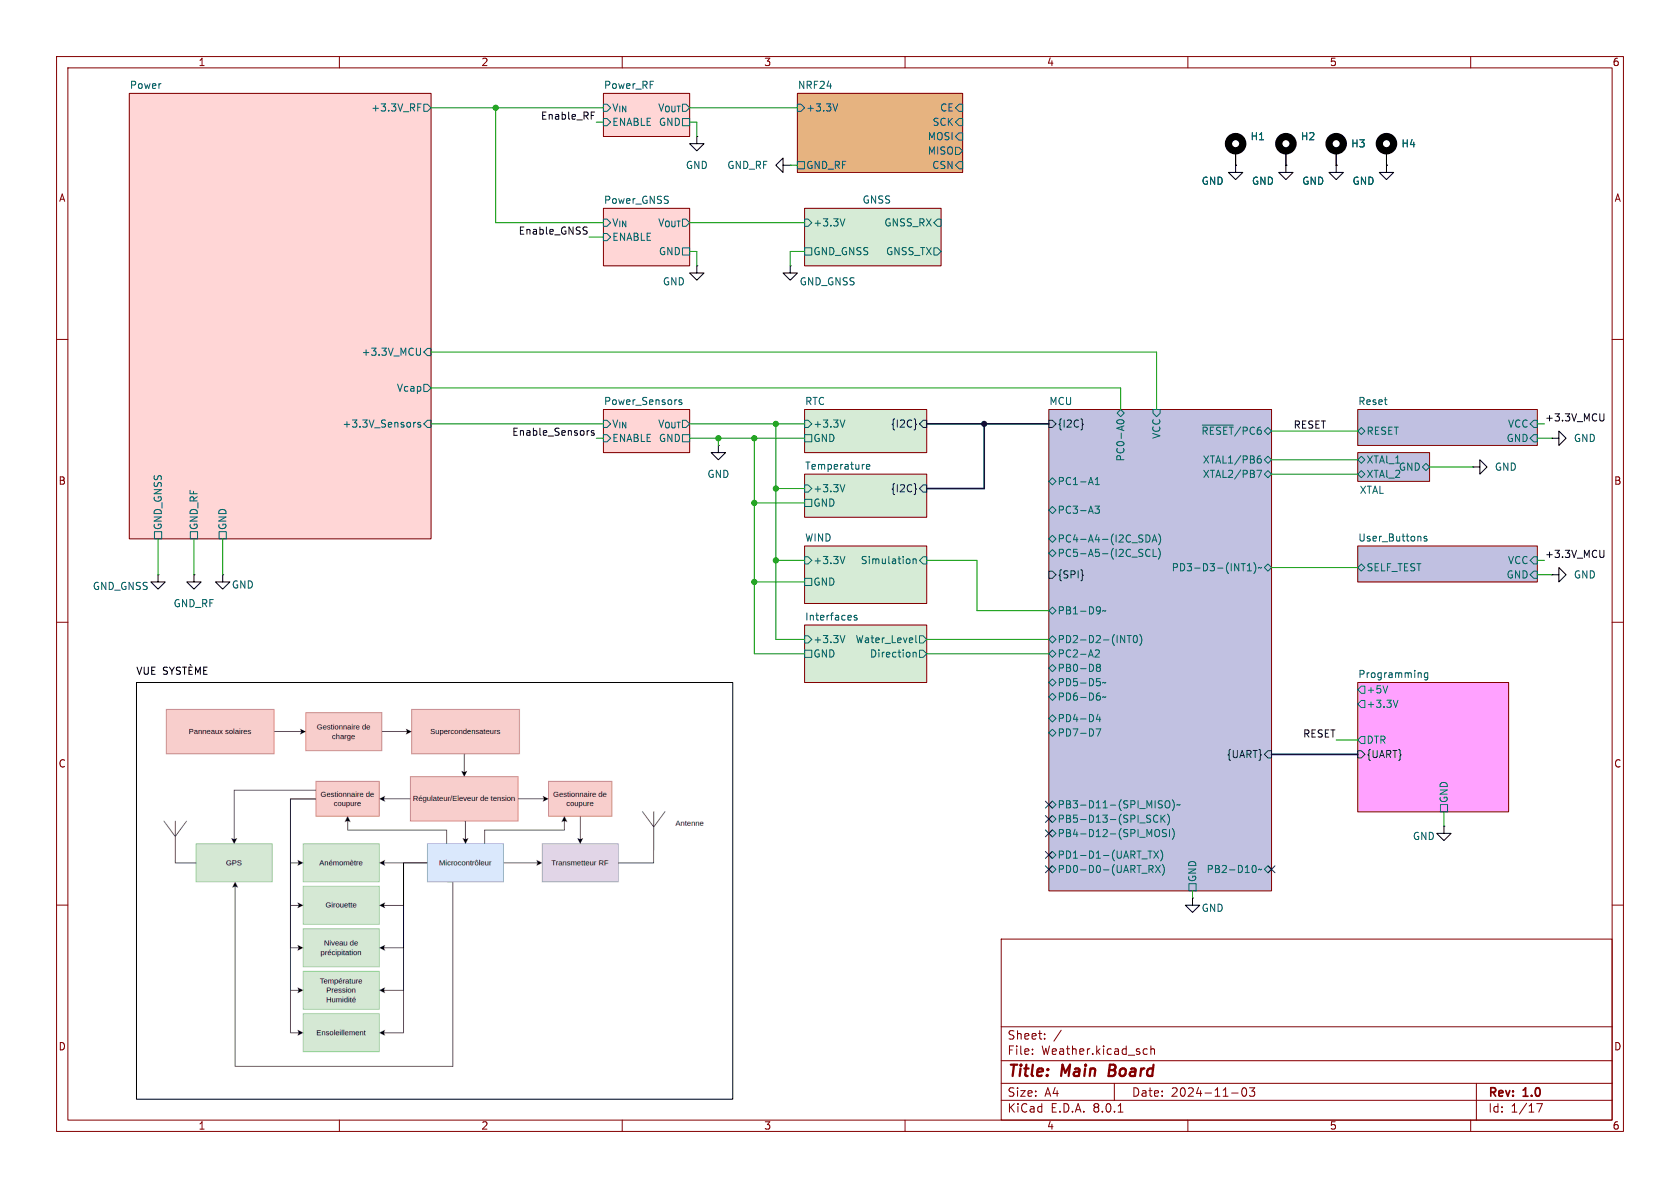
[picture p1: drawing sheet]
(kicad_sch
 (version 20231120)
 (generator "eeschema")
 (generator_version "8.0")
 (paper "A4")
 (title_block
  (title "Main Board")
  (date "2024-11-03")
  (rev "1.0"))
 (lib_symbols
  (symbol "Mechanical:MountingHole_Pad"
   (pin_numbers hide)
   (pin_names
    (offset 1.016) hide) (exclude_from_sim yes) (in_bom no) (on_board yes)
   (property "Reference" "H" (at 0 6.35 0) (effects (font (size 1.27 1.27))))
   (property "Value" "MountingHole_Pad" (at 0 4.445 0) (effects (font (size 1.27 1.27))))
   (property "Footprint" "" (at 0 0 0) (effects (font (size 1.27 1.27)) (hide yes)))
   (property "Datasheet" "~" (at 0 0 0) (effects (font (size 1.27 1.27)) (hide yes)))
   (property "Description" "Mounting Hole with connection" (at 0 0 0) (effects (font (size 1.27 1.27)) (hide yes)))
   (symbol "MountingHole_Pad_0_1"
    (circle (center 0 1.27) (radius 1.27) (stroke (width 1.27) (type default)) (fill (type none))))
   (symbol "MountingHole_Pad_1_1"
    (pin input line (at 0 -2.54 90) (length 2.54) (name "1" (effects (font (size 1.27 1.27)))) (number "1" (effects (font (size 1.27 1.27)))))))
  (symbol "power:GND"
   (power)
   (pin_numbers hide)
   (pin_names
    (offset 0) hide) (exclude_from_sim no) (in_bom yes) (on_board yes)
   (property "Reference" "#PWR" (at 0 -6.35 0) (effects (font (size 1.27 1.27)) (hide yes)))
   (property "Value" "GND" (at 0 -3.81 0) (effects (font (size 1.27 1.27))))
   (property "Footprint" "" (at 0 0 0) (effects (font (size 1.27 1.27)) (hide yes)))
   (property "Datasheet" "" (at 0 0 0) (effects (font (size 1.27 1.27)) (hide yes)))
   (property "Description" "Power symbol creates a global label with name \"GND\" , ground" (at 0 0 0) (effects (font (size 1.27 1.27)) (hide yes)))
   (symbol "GND_0_1"
    (polyline (pts (xy 0 0) (xy 0 -1.27) (xy 1.27 -1.27) (xy 0 -2.54) (xy -1.27 -1.27) (xy 0 -1.27)) (stroke (width 0) (type default)) (fill (type none))))
   (symbol "GND_1_1"
    (pin power_in line (at 0 0 270) (length 0) (name "~" (effects (font (size 1.27 1.27)))) (number "1" (effects (font (size 1.27 1.27))))))))
 (junction
  (at 133.35 102.87)
  (diameter 0)
  (color 0 0 0 0))
 (junction
  (at 127 77.47)
  (diameter 0)
  (color 0 0 0 0))
 (junction
  (at 137.16 99.06)
  (diameter 0)
  (color 0 0 0 0))
 (junction
  (at 173.99 74.93)
  (diameter 0)
  (color 0 0 0 0))
 (junction
  (at 137.16 86.36)
  (diameter 0)
  (color 0 0 0 0))
 (junction
  (at 137.16 74.93)
  (diameter 0)
  (color 0 0 0 0))
 (junction
  (at 133.35 77.47)
  (diameter 0)
  (color 0 0 0 0))
 (junction
  (at 87.63 19.05)
  (diameter 0)
  (color 0 0 0 0))
 (junction
  (at 133.35 88.9)
  (diameter 0)
  (color 0 0 0 0))
 (no_connect
  (at 185.42 147.32))
 (no_connect
  (at 185.42 153.67))
 (no_connect
  (at 185.42 142.24))
 (no_connect
  (at 224.79 153.67))
 (no_connect
  (at 185.42 151.13))
 (no_connect
  (at 185.42 144.78))
 (bus
  (pts (xy 163.83 86.36) (xy 173.99 86.36))
  (stroke (width 0) (type default)))
 (wire
  (pts (xy 76.2 74.93) (xy 106.68 74.93))
  (stroke (width 0) (type default)))
 (wire
  (pts (xy 271.78 74.93) (xy 273.05 74.93))
  (stroke (width 0) (type default)))
 (wire
  (pts (xy 142.24 115.57) (xy 133.35 115.57))
  (stroke (width 0) (type default)))
 (wire
  (pts (xy 76.2 19.05) (xy 87.63 19.05))
  (stroke (width 0) (type default)))
 (bus
  (pts (xy 173.99 86.36) (xy 173.99 74.93))
  (stroke (width 0) (type default)))
 (wire
  (pts (xy 121.92 19.05) (xy 140.97 19.05))
  (stroke (width 0) (type default)))
 (wire
  (pts (xy 139.7 46.99) (xy 139.7 44.45))
  (stroke (width 0) (type default)))
 (wire
  (pts (xy 271.78 99.06) (xy 273.05 99.06))
  (stroke (width 0) (type default)))
 (wire
  (pts (xy 139.7 29.21) (xy 140.97 29.21))
  (stroke (width 0) (type default)))
 (wire
  (pts (xy 105.41 21.59) (xy 106.68 21.59))
  (stroke (width 0) (type default)))
 (wire
  (pts (xy 252.73 82.55) (xy 260.35 82.55))
  (stroke (width 0) (type default)))
 (wire
  (pts (xy 255.27 143.51) (xy 255.27 146.05))
  (stroke (width 0) (type default)))
 (wire
  (pts (xy 224.79 81.28) (xy 240.03 81.28))
  (stroke (width 0) (type default)))
 (wire
  (pts (xy 137.16 99.06) (xy 137.16 86.36))
  (stroke (width 0) (type default)))
 (wire
  (pts (xy 224.79 83.82) (xy 240.03 83.82))
  (stroke (width 0) (type default)))
 (wire
  (pts (xy 121.92 44.45) (xy 123.19 44.45))
  (stroke (width 0) (type default)))
 (wire
  (pts (xy 121.92 21.59) (xy 123.19 21.59))
  (stroke (width 0) (type default)))
 (wire
  (pts (xy 224.79 100.33) (xy 240.03 100.33))
  (stroke (width 0) (type default)))
 (wire
  (pts (xy 137.16 74.93) (xy 137.16 86.36))
  (stroke (width 0) (type default)))
 (wire
  (pts (xy 105.41 77.47) (xy 106.68 77.47))
  (stroke (width 0) (type default)))
 (wire
  (pts (xy 104.14 41.91) (xy 106.68 41.91))
  (stroke (width 0) (type default)))
 (wire
  (pts (xy 240.03 130.81) (xy 236.22 130.81))
  (stroke (width 0) (type default)))
 (wire
  (pts (xy 123.19 21.59) (xy 123.19 24.13))
  (stroke (width 0) (type default)))
 (wire
  (pts (xy 87.63 19.05) (xy 106.68 19.05))
  (stroke (width 0) (type default)))
 (wire
  (pts (xy 34.29 95.25) (xy 34.29 101.6))
  (stroke (width 0) (type default)))
 (wire
  (pts (xy 172.72 107.95) (xy 172.72 99.06))
  (stroke (width 0) (type default)))
 (wire
  (pts (xy 121.92 74.93) (xy 137.16 74.93))
  (stroke (width 0) (type default)))
 (wire
  (pts (xy 163.83 113.03) (xy 185.42 113.03))
  (stroke (width 0) (type default)))
 (bus
  (pts (xy 173.99 74.93) (xy 185.42 74.93))
  (stroke (width 0) (type default)))
 (wire
  (pts (xy 123.19 44.45) (xy 123.19 46.99))
  (stroke (width 0) (type default)))
 (wire
  (pts (xy 185.42 107.95) (xy 172.72 107.95))
  (stroke (width 0) (type default)))
 (wire
  (pts (xy 204.47 62.23) (xy 204.47 72.39))
  (stroke (width 0) (type default)))
 (wire
  (pts (xy 87.63 39.37) (xy 87.63 19.05))
  (stroke (width 0) (type default)))
 (wire
  (pts (xy 133.35 102.87) (xy 133.35 88.9))
  (stroke (width 0) (type default)))
 (wire
  (pts (xy 172.72 99.06) (xy 163.83 99.06))
  (stroke (width 0) (type default)))
 (wire
  (pts (xy 137.16 86.36) (xy 142.24 86.36))
  (stroke (width 0) (type default)))
 (wire
  (pts (xy 87.63 39.37) (xy 106.68 39.37))
  (stroke (width 0) (type default)))
 (wire
  (pts (xy 127 77.47) (xy 127 78.74))
  (stroke (width 0) (type default)))
 (wire
  (pts (xy 271.78 101.6) (xy 274.32 101.6))
  (stroke (width 0) (type default)))
 (wire
  (pts (xy 210.82 157.48) (xy 210.82 158.75))
  (stroke (width 0) (type default)))
 (wire
  (pts (xy 127 77.47) (xy 133.35 77.47))
  (stroke (width 0) (type default)))
 (wire
  (pts (xy 142.24 113.03) (xy 137.16 113.03))
  (stroke (width 0) (type default)))
 (wire
  (pts (xy 163.83 115.57) (xy 185.42 115.57))
  (stroke (width 0) (type default)))
 (wire
  (pts (xy 133.35 88.9) (xy 133.35 77.47))
  (stroke (width 0) (type default)))
 (wire
  (pts (xy 142.24 88.9) (xy 133.35 88.9))
  (stroke (width 0) (type default)))
 (bus
  (pts (xy 224.79 133.35) (xy 240.03 133.35))
  (stroke (width 0) (type default)))
 (wire
  (pts (xy 27.94 95.25) (xy 27.94 101.6))
  (stroke (width 0) (type default)))
 (wire
  (pts (xy 39.37 95.25) (xy 39.37 101.6))
  (stroke (width 0) (type default)))
 (wire
  (pts (xy 133.35 77.47) (xy 142.24 77.47))
  (stroke (width 0) (type default)))
 (wire
  (pts (xy 139.7 44.45) (xy 142.24 44.45))
  (stroke (width 0) (type default)))
 (wire
  (pts (xy 137.16 113.03) (xy 137.16 99.06))
  (stroke (width 0) (type default)))
 (wire
  (pts (xy 133.35 115.57) (xy 133.35 102.87))
  (stroke (width 0) (type default)))
 (wire
  (pts (xy 224.79 76.2) (xy 240.03 76.2))
  (stroke (width 0) (type default)))
 (wire
  (pts (xy 76.2 68.58) (xy 198.12 68.58))
  (stroke (width 0) (type default)))
 (wire
  (pts (xy 76.2 62.23) (xy 204.47 62.23))
  (stroke (width 0) (type default)))
 (wire
  (pts (xy 142.24 102.87) (xy 133.35 102.87))
  (stroke (width 0) (type default)))
 (bus
  (pts (xy 163.83 74.93) (xy 173.99 74.93))
  (stroke (width 0) (type default)))
 (wire
  (pts (xy 142.24 99.06) (xy 137.16 99.06))
  (stroke (width 0) (type default)))
 (wire
  (pts (xy 121.92 39.37) (xy 142.24 39.37))
  (stroke (width 0) (type default)))
 (wire
  (pts (xy 271.78 77.47) (xy 274.32 77.47))
  (stroke (width 0) (type default)))
 (wire
  (pts (xy 198.12 68.58) (xy 198.12 72.39))
  (stroke (width 0) (type default)))
 (wire
  (pts (xy 137.16 74.93) (xy 142.24 74.93))
  (stroke (width 0) (type default)))
 (wire
  (pts (xy 121.92 77.47) (xy 127 77.47))
  (stroke (width 0) (type default)))
 (rectangle
  (start 24.13 120.65)
  (end 129.54 194.31)
  (stroke (width 0) (type default) (color 0 0 0 1))
  (fill (type none)))
 (image
  (at 77.47 157.48)
  (scale 1.05693)
  (data))
 (text "VUE SYSTÈME"
  (exclude_from_sim no)
  (at 30.48 118.872 0)
  (effects (font (size 1.27 1.27) (color 0 0 0 1))))
 (label "RESET"
  (at 236.22 130.81 180)
  (fields_autoplaced yes)
  (effects (font (size 1.27 1.27)) (justify right bottom)))
 (label "Enable_Sensors"
  (at 105.41 77.47 180)
  (fields_autoplaced yes)
  (effects (font (size 1.27 1.27)) (justify right bottom)))
 (label "+3.3V_MCU"
  (at 273.05 74.93 0)
  (fields_autoplaced yes)
  (effects (font (size 1.27 1.27)) (justify left bottom)))
 (label "+3.3V_MCU"
  (at 273.05 99.06 0)
  (fields_autoplaced yes)
  (effects (font (size 1.27 1.27)) (justify left bottom)))
 (label "Enable_RF"
  (at 105.41 21.59 180)
  (fields_autoplaced yes)
  (effects (font (size 1.27 1.27)) (justify right bottom)))
 (label "Enable_GNSS"
  (at 104.14 41.91 180)
  (fields_autoplaced yes)
  (effects (font (size 1.27 1.27)) (justify right bottom)))
 (label "RESET"
  (at 228.6 76.2 0)
  (fields_autoplaced yes)
  (effects (font (size 1.27 1.27)) (justify left bottom)))
 (symbol
  (lib_id "power:GND")
  (at 236.22 29.21 0)
  (unit 1)
  (exclude_from_sim no)
  (in_bom yes)
  (on_board yes)
  (dnp no)
  (property "Reference" "#PWR016" (at 236.22 35.56 0) (effects (font (size 1.27 1.27)) (hide yes)))
  (property "Value" "GND" (at 232.156 32.004 0) (effects (font (size 1.27 1.27))))
  (property "Footprint" "" (at 236.22 29.21 0) (effects (font (size 1.27 1.27)) (hide yes)))
  (property "Datasheet" "" (at 236.22 29.21 0) (effects (font (size 1.27 1.27)) (hide yes)))
  (property "Description" "Power symbol creates a global label with name \"GND\" , ground" (at 236.22 29.21 0) (effects (font (size 1.27 1.27)) (hide yes)))
  (pin "1"))
 (symbol
  (lib_id "Mechanical:MountingHole_Pad")
  (at 227.33 26.67 0)
  (unit 1)
  (exclude_from_sim yes)
  (in_bom no)
  (on_board yes)
  (dnp no)
  (fields_autoplaced yes)
  (property "Reference" "H2" (at 229.87 24.1299 0) (effects (font (size 1.27 1.27)) (justify left)))
  (property "Value" "MountingHole_Pad" (at 229.87 26.6699 0) (effects (font (size 1.27 1.27)) (justify left) (hide yes)))
  (property "Footprint" "MountingHole:MountingHole_3.2mm_M3" (at 227.33 26.67 0) (effects (font (size 1.27 1.27)) (hide yes)))
  (property "Datasheet" "~" (at 227.33 26.67 0) (effects (font (size 1.27 1.27)) (hide yes)))
  (property "Description" "Mounting Hole with connection" (at 227.33 26.67 0) (effects (font (size 1.27 1.27)) (hide yes)))
  (pin "1"))
 (symbol
  (lib_id "power:GND")
  (at 274.32 77.47 90)
  (unit 1)
  (exclude_from_sim no)
  (in_bom yes)
  (on_board yes)
  (dnp no)
  (fields_autoplaced yes)
  (property "Reference" "#PWR03" (at 280.67 77.47 0) (effects (font (size 1.27 1.27)) (hide yes)))
  (property "Value" "GND" (at 278.13 77.4699 90) (effects (font (size 1.27 1.27)) (justify right)))
  (property "Footprint" "" (at 274.32 77.47 0) (effects (font (size 1.27 1.27)) (hide yes)))
  (property "Datasheet" "" (at 274.32 77.47 0) (effects (font (size 1.27 1.27)) (hide yes)))
  (property "Description" "Power symbol creates a global label with name \"GND\" , ground" (at 274.32 77.47 0) (effects (font (size 1.27 1.27)) (hide yes)))
  (pin "1"))
 (symbol
  (lib_id "power:GND")
  (at 27.94 101.6 0)
  (unit 1)
  (exclude_from_sim no)
  (in_bom yes)
  (on_board yes)
  (dnp no)
  (property "Reference" "#PWR01" (at 27.94 107.95 0) (effects (font (size 1.27 1.27)) (hide yes)))
  (property "Value" "GND_GNSS" (at 21.336 103.632 0) (effects (font (size 1.27 1.27))))
  (property "Footprint" "" (at 27.94 101.6 0) (effects (font (size 1.27 1.27)) (hide yes)))
  (property "Datasheet" "" (at 27.94 101.6 0) (effects (font (size 1.27 1.27)) (hide yes)))
  (property "Description" "Power symbol creates a global label with name \"GND\" , ground" (at 27.94 101.6 0) (effects (font (size 1.27 1.27)) (hide yes)))
  (pin "1"))
 (symbol
  (lib_id "power:GND")
  (at 255.27 146.05 0)
  (mirror y)
  (unit 1)
  (exclude_from_sim no)
  (in_bom yes)
  (on_board yes)
  (dnp no)
  (property "Reference" "#PWR07" (at 255.27 152.4 0) (effects (font (size 1.27 1.27)) (hide yes)))
  (property "Value" "GND" (at 251.714 147.828 0) (effects (font (size 1.27 1.27))))
  (property "Footprint" "" (at 255.27 146.05 0) (effects (font (size 1.27 1.27)) (hide yes)))
  (property "Datasheet" "" (at 255.27 146.05 0) (effects (font (size 1.27 1.27)) (hide yes)))
  (property "Description" "Power symbol creates a global label with name \"GND\" , ground" (at 255.27 146.05 0) (effects (font (size 1.27 1.27)) (hide yes)))
  (pin "1"))
 (symbol
  (lib_id "power:GND")
  (at 123.19 46.99 0)
  (unit 1)
  (exclude_from_sim no)
  (in_bom yes)
  (on_board yes)
  (dnp no)
  (property "Reference" "#PWR02" (at 123.19 53.34 0) (effects (font (size 1.27 1.27)) (hide yes)))
  (property "Value" "GND" (at 119.126 49.784 0) (effects (font (size 1.27 1.27))))
  (property "Footprint" "" (at 123.19 46.99 0) (effects (font (size 1.27 1.27)) (hide yes)))
  (property "Datasheet" "" (at 123.19 46.99 0) (effects (font (size 1.27 1.27)) (hide yes)))
  (property "Description" "Power symbol creates a global label with name \"GND\" , ground" (at 123.19 46.99 0) (effects (font (size 1.27 1.27)) (hide yes)))
  (pin "1"))
 (symbol
  (lib_id "Mechanical:MountingHole_Pad")
  (at 218.44 26.67 0)
  (unit 1)
  (exclude_from_sim yes)
  (in_bom no)
  (on_board yes)
  (dnp no)
  (fields_autoplaced yes)
  (property "Reference" "H1" (at 220.98 24.1299 0) (effects (font (size 1.27 1.27)) (justify left)))
  (property "Value" "MountingHole_Pad" (at 220.98 26.6699 0) (effects (font (size 1.27 1.27)) (justify left) (hide yes)))
  (property "Footprint" "MountingHole:MountingHole_3.2mm_M3" (at 218.44 26.67 0) (effects (font (size 1.27 1.27)) (hide yes)))
  (property "Datasheet" "~" (at 218.44 26.67 0) (effects (font (size 1.27 1.27)) (hide yes)))
  (property "Description" "Mounting Hole with connection" (at 218.44 26.67 0) (effects (font (size 1.27 1.27)) (hide yes)))
  (pin "1"))
 (symbol
  (lib_id "power:GND")
  (at 139.7 29.21 270)
  (unit 1)
  (exclude_from_sim no)
  (in_bom yes)
  (on_board yes)
  (dnp no)
  (fields_autoplaced yes)
  (property "Reference" "#PWR06" (at 133.35 29.21 0) (effects (font (size 1.27 1.27)) (hide yes)))
  (property "Value" "GND_RF" (at 135.89 29.2099 90) (effects (font (size 1.27 1.27)) (justify right)))
  (property "Footprint" "" (at 139.7 29.21 0) (effects (font (size 1.27 1.27)) (hide yes)))
  (property "Datasheet" "" (at 139.7 29.21 0) (effects (font (size 1.27 1.27)) (hide yes)))
  (property "Description" "Power symbol creates a global label with name \"GND\" , ground" (at 139.7 29.21 0) (effects (font (size 1.27 1.27)) (hide yes)))
  (pin "1"))
 (symbol
  (lib_id "Mechanical:MountingHole_Pad")
  (at 245.11 26.67 0)
  (unit 1)
  (exclude_from_sim yes)
  (in_bom no)
  (on_board yes)
  (dnp no)
  (fields_autoplaced yes)
  (property "Reference" "H4" (at 247.65 25.3999 0) (effects (font (size 1.27 1.27)) (justify left)))
  (property "Value" "MountingHole_Pad" (at 247.65 26.6699 0) (effects (font (size 1.27 1.27)) (justify left) (hide yes)))
  (property "Footprint" "MountingHole:MountingHole_3.2mm_M3" (at 245.11 26.67 0) (effects (font (size 1.27 1.27)) (hide yes)))
  (property "Datasheet" "~" (at 245.11 26.67 0) (effects (font (size 1.27 1.27)) (hide yes)))
  (property "Description" "Mounting Hole with connection" (at 245.11 26.67 0) (effects (font (size 1.27 1.27)) (hide yes)))
  (pin "1"))
 (symbol
  (lib_id "power:GND")
  (at 39.37 101.6 0)
  (unit 1)
  (exclude_from_sim no)
  (in_bom yes)
  (on_board yes)
  (dnp no)
  (property "Reference" "#PWR05" (at 39.37 107.95 0) (effects (font (size 1.27 1.27)) (hide yes)))
  (property "Value" "GND" (at 42.926 103.378 0) (effects (font (size 1.27 1.27))))
  (property "Footprint" "" (at 39.37 101.6 0) (effects (font (size 1.27 1.27)) (hide yes)))
  (property "Datasheet" "" (at 39.37 101.6 0) (effects (font (size 1.27 1.27)) (hide yes)))
  (property "Description" "Power symbol creates a global label with name \"GND\" , ground" (at 39.37 101.6 0) (effects (font (size 1.27 1.27)) (hide yes)))
  (pin "1"))
 (symbol
  (lib_id "power:GND")
  (at 127 78.74 0)
  (unit 1)
  (exclude_from_sim no)
  (in_bom yes)
  (on_board yes)
  (dnp no)
  (fields_autoplaced yes)
  (property "Reference" "#PWR09" (at 127 85.09 0) (effects (font (size 1.27 1.27)) (hide yes)))
  (property "Value" "GND" (at 127 83.82 0) (effects (font (size 1.27 1.27))))
  (property "Footprint" "" (at 127 78.74 0) (effects (font (size 1.27 1.27)) (hide yes)))
  (property "Datasheet" "" (at 127 78.74 0) (effects (font (size 1.27 1.27)) (hide yes)))
  (property "Description" "Power symbol creates a global label with name \"GND\" , ground" (at 127 78.74 0) (effects (font (size 1.27 1.27)) (hide yes)))
  (pin "1"))
 (symbol
  (lib_id "Mechanical:MountingHole_Pad")
  (at 236.22 26.67 0)
  (unit 1)
  (exclude_from_sim yes)
  (in_bom no)
  (on_board yes)
  (dnp no)
  (fields_autoplaced yes)
  (property "Reference" "H3" (at 238.76 25.3999 0) (effects (font (size 1.27 1.27)) (justify left)))
  (property "Value" "MountingHole_Pad" (at 238.76 26.6699 0) (effects (font (size 1.27 1.27)) (justify left) (hide yes)))
  (property "Footprint" "MountingHole:MountingHole_3.2mm_M3" (at 236.22 26.67 0) (effects (font (size 1.27 1.27)) (hide yes)))
  (property "Datasheet" "~" (at 236.22 26.67 0) (effects (font (size 1.27 1.27)) (hide yes)))
  (property "Description" "Mounting Hole with connection" (at 236.22 26.67 0) (effects (font (size 1.27 1.27)) (hide yes)))
  (pin "1"))
 (symbol
  (lib_id "power:GND")
  (at 260.35 82.55 90)
  (unit 1)
  (exclude_from_sim no)
  (in_bom yes)
  (on_board yes)
  (dnp no)
  (fields_autoplaced yes)
  (property "Reference" "#PWR04" (at 266.7 82.55 0) (effects (font (size 1.27 1.27)) (hide yes)))
  (property "Value" "GND" (at 264.16 82.5499 90) (effects (font (size 1.27 1.27)) (justify right)))
  (property "Footprint" "" (at 260.35 82.55 0) (effects (font (size 1.27 1.27)) (hide yes)))
  (property "Datasheet" "" (at 260.35 82.55 0) (effects (font (size 1.27 1.27)) (hide yes)))
  (property "Description" "Power symbol creates a global label with name \"GND\" , ground" (at 260.35 82.55 0) (effects (font (size 1.27 1.27)) (hide yes)))
  (pin "1"))
 (symbol
  (lib_id "power:GND")
  (at 210.82 158.75 0)
  (unit 1)
  (exclude_from_sim no)
  (in_bom yes)
  (on_board yes)
  (dnp no)
  (property "Reference" "#PWR014" (at 210.82 165.1 0) (effects (font (size 1.27 1.27)) (hide yes)))
  (property "Value" "GND" (at 214.376 160.528 0) (effects (font (size 1.27 1.27))))
  (property "Footprint" "" (at 210.82 158.75 0) (effects (font (size 1.27 1.27)) (hide yes)))
  (property "Datasheet" "" (at 210.82 158.75 0) (effects (font (size 1.27 1.27)) (hide yes)))
  (property "Description" "Power symbol creates a global label with name \"GND\" , ground" (at 210.82 158.75 0) (effects (font (size 1.27 1.27)) (hide yes)))
  (pin "1"))
 (symbol
  (lib_id "power:GND")
  (at 34.29 101.6 0)
  (unit 1)
  (exclude_from_sim no)
  (in_bom yes)
  (on_board yes)
  (dnp no)
  (fields_autoplaced yes)
  (property "Reference" "#PWR010" (at 34.29 107.95 0) (effects (font (size 1.27 1.27)) (hide yes)))
  (property "Value" "GND_RF" (at 34.29 106.68 0) (effects (font (size 1.27 1.27))))
  (property "Footprint" "" (at 34.29 101.6 0) (effects (font (size 1.27 1.27)) (hide yes)))
  (property "Datasheet" "" (at 34.29 101.6 0) (effects (font (size 1.27 1.27)) (hide yes)))
  (property "Description" "Power symbol creates a global label with name \"GND\" , ground" (at 34.29 101.6 0) (effects (font (size 1.27 1.27)) (hide yes)))
  (pin "1"))
 (symbol
  (lib_id "power:GND")
  (at 139.7 46.99 0)
  (unit 1)
  (exclude_from_sim no)
  (in_bom yes)
  (on_board yes)
  (dnp no)
  (property "Reference" "#PWR011" (at 139.7 53.34 0) (effects (font (size 1.27 1.27)) (hide yes)))
  (property "Value" "GND_GNSS" (at 146.304 49.784 0) (effects (font (size 1.27 1.27))))
  (property "Footprint" "" (at 139.7 46.99 0) (effects (font (size 1.27 1.27)) (hide yes)))
  (property "Datasheet" "" (at 139.7 46.99 0) (effects (font (size 1.27 1.27)) (hide yes)))
  (property "Description" "Power symbol creates a global label with name \"GND\" , ground" (at 139.7 46.99 0) (effects (font (size 1.27 1.27)) (hide yes)))
  (pin "1"))
 (symbol
  (lib_id "power:GND")
  (at 274.32 101.6 90)
  (unit 1)
  (exclude_from_sim no)
  (in_bom yes)
  (on_board yes)
  (dnp no)
  (fields_autoplaced yes)
  (property "Reference" "#PWR08" (at 280.67 101.6 0) (effects (font (size 1.27 1.27)) (hide yes)))
  (property "Value" "GND" (at 278.13 101.5999 90) (effects (font (size 1.27 1.27)) (justify right)))
  (property "Footprint" "" (at 274.32 101.6 0) (effects (font (size 1.27 1.27)) (hide yes)))
  (property "Datasheet" "" (at 274.32 101.6 0) (effects (font (size 1.27 1.27)) (hide yes)))
  (property "Description" "Power symbol creates a global label with name \"GND\" , ground" (at 274.32 101.6 0) (effects (font (size 1.27 1.27)) (hide yes)))
  (pin "1"))
 (symbol
  (lib_id "power:GND")
  (at 245.11 29.21 0)
  (unit 1)
  (exclude_from_sim no)
  (in_bom yes)
  (on_board yes)
  (dnp no)
  (property "Reference" "#PWR017" (at 245.11 35.56 0) (effects (font (size 1.27 1.27)) (hide yes)))
  (property "Value" "GND" (at 241.046 32.004 0) (effects (font (size 1.27 1.27))))
  (property "Footprint" "" (at 245.11 29.21 0) (effects (font (size 1.27 1.27)) (hide yes)))
  (property "Datasheet" "" (at 245.11 29.21 0) (effects (font (size 1.27 1.27)) (hide yes)))
  (property "Description" "Power symbol creates a global label with name \"GND\" , ground" (at 245.11 29.21 0) (effects (font (size 1.27 1.27)) (hide yes)))
  (pin "1"))
 (symbol
  (lib_id "power:GND")
  (at 227.33 29.21 0)
  (unit 1)
  (exclude_from_sim no)
  (in_bom yes)
  (on_board yes)
  (dnp no)
  (property "Reference" "#PWR015" (at 227.33 35.56 0) (effects (font (size 1.27 1.27)) (hide yes)))
  (property "Value" "GND" (at 223.266 32.004 0) (effects (font (size 1.27 1.27))))
  (property "Footprint" "" (at 227.33 29.21 0) (effects (font (size 1.27 1.27)) (hide yes)))
  (property "Datasheet" "" (at 227.33 29.21 0) (effects (font (size 1.27 1.27)) (hide yes)))
  (property "Description" "Power symbol creates a global label with name \"GND\" , ground" (at 227.33 29.21 0) (effects (font (size 1.27 1.27)) (hide yes)))
  (pin "1"))
 (symbol
  (lib_id "power:GND")
  (at 218.44 29.21 0)
  (unit 1)
  (exclude_from_sim no)
  (in_bom yes)
  (on_board yes)
  (dnp no)
  (property "Reference" "#PWR013" (at 218.44 35.56 0) (effects (font (size 1.27 1.27)) (hide yes)))
  (property "Value" "GND" (at 214.376 32.004 0) (effects (font (size 1.27 1.27))))
  (property "Footprint" "" (at 218.44 29.21 0) (effects (font (size 1.27 1.27)) (hide yes)))
  (property "Datasheet" "" (at 218.44 29.21 0) (effects (font (size 1.27 1.27)) (hide yes)))
  (property "Description" "Power symbol creates a global label with name \"GND\" , ground" (at 218.44 29.21 0) (effects (font (size 1.27 1.27)) (hide yes)))
  (pin "1"))
 (symbol
  (lib_id "power:GND")
  (at 123.19 24.13 0)
  (unit 1)
  (exclude_from_sim no)
  (in_bom yes)
  (on_board yes)
  (dnp no)
  (fields_autoplaced yes)
  (property "Reference" "#PWR012" (at 123.19 30.48 0) (effects (font (size 1.27 1.27)) (hide yes)))
  (property "Value" "GND" (at 123.19 29.21 0) (effects (font (size 1.27 1.27))))
  (property "Footprint" "" (at 123.19 24.13 0) (effects (font (size 1.27 1.27)) (hide yes)))
  (property "Datasheet" "" (at 123.19 24.13 0) (effects (font (size 1.27 1.27)) (hide yes)))
  (property "Description" "Power symbol creates a global label with name \"GND\" , ground" (at 123.19 24.13 0) (effects (font (size 1.27 1.27)) (hide yes)))
  (pin "1"))
 (sheet
  (at 106.68 36.83)
  (size 15.24 10.16)
  (fields_autoplaced yes)
  (stroke (width 0.1524) (type solid))
  (fill (color 255 0 0 0.1608))
  (property "Sheetname" "Power_GNSS" (at 106.68 36.1184 0) (effects (font (size 1.27 1.27)) (justify left bottom)))
  (property "Sheetfile" "Modules/Power_Handler.kicad_sch" (at 106.68 47.5746 0) (effects (font (size 1.27 1.27)) (justify left top) (hide yes)))
  (pin "V_{OUT}" output (at 121.92 39.37 0) (effects (font (size 1.27 1.27)) (justify right)))
  (pin "ENABLE" input (at 106.68 41.91 180) (effects (font (size 1.27 1.27)) (justify left)))
  (pin "V_{IN}" input (at 106.68 39.37 180) (effects (font (size 1.27 1.27)) (justify left)))
  (pin "GND" passive (at 121.92 44.45 0) (effects (font (size 1.27 1.27)) (justify right))))
 (sheet
  (at 22.86 16.51)
  (size 53.34 78.74)
  (fields_autoplaced yes)
  (stroke (width 0.1524) (type solid))
  (fill (color 255 0 0 0.1600))
  (property "Sheetname" "Power" (at 22.86 15.7984 0) (effects (font (size 1.27 1.27)) (justify left bottom)))
  (property "Sheetfile" "Modules/Power.kicad_sch" (at 22.86 95.8346 0) (effects (font (size 1.27 1.27)) (justify left top) (hide yes)))
  (pin "+3.3V_Sensors" input (at 76.2 74.93 0) (effects (font (size 1.27 1.27)) (justify right)))
  (pin "+3.3V_MCU" input (at 76.2 62.23 0) (effects (font (size 1.27 1.27)) (justify right)))
  (pin "GND_GNSS" passive (at 27.94 95.25 270) (effects (font (size 1.27 1.27)) (justify left)))
  (pin "GND" passive (at 39.37 95.25 270) (effects (font (size 1.27 1.27)) (justify left)))
  (pin "GND_RF" passive (at 34.29 95.25 270) (effects (font (size 1.27 1.27)) (justify left)))
  (pin "+3.3V_RF" output (at 76.2 19.05 0) (effects (font (size 1.27 1.27)) (justify right)))
  (pin "Vcap" output (at 76.2 68.58 0) (effects (font (size 1.27 1.27)) (justify right))))
 (sheet
  (at 142.24 96.52)
  (size 21.59 10.16)
  (fields_autoplaced yes)
  (stroke (width 0.1524) (type solid))
  (fill (color 0 132 0 0.1608))
  (property "Sheetname" "WIND" (at 142.24 95.8084 0) (effects (font (size 1.27 1.27)) (justify left bottom)))
  (property "Sheetfile" "Modules/WIND.kicad_sch" (at 142.24 107.2646 0) (effects (font (size 1.27 1.27)) (justify left top) (hide yes)))
  (pin "Simulation" input (at 163.83 99.06 0) (effects (font (size 1.27 1.27)) (justify right)))
  (pin "+3.3V" input (at 142.24 99.06 180) (effects (font (size 1.27 1.27)) (justify left)))
  (pin "GND" passive (at 142.24 102.87 180) (effects (font (size 1.27 1.27)) (justify left))))
 (sheet
  (at 142.24 110.49)
  (size 21.59 10.16)
  (fields_autoplaced yes)
  (stroke (width 0.1524) (type solid))
  (fill (color 0 132 0 0.1608))
  (property "Sheetname" "Interfaces" (at 142.24 109.7784 0) (effects (font (size 1.27 1.27)) (justify left bottom)))
  (property "Sheetfile" "Modules/Interfaces.kicad_sch" (at 142.24 121.2346 0) (effects (font (size 1.27 1.27)) (justify left top) (hide yes)))
  (pin "GND" passive (at 142.24 115.57 180) (effects (font (size 1.27 1.27)) (justify left)))
  (pin "+3.3V" input (at 142.24 113.03 180) (effects (font (size 1.27 1.27)) (justify left)))
  (pin "Water_Level" output (at 163.83 113.03 0) (effects (font (size 1.27 1.27)) (justify right)))
  (pin "Direction" output (at 163.83 115.57 0) (effects (font (size 1.27 1.27)) (justify right))))
 (sheet
  (at 240.03 80.01)
  (size 12.7 5.08)
  (stroke (width 0.1524) (type solid))
  (fill (color 24 24 143 0.2706))
  (property "Sheetname" "XTAL" (at 240.284 87.376 0) (effects (font (size 1.27 1.27)) (justify left bottom)))
  (property "Sheetfile" "Modules/Crystal.kicad_sch" (at 240.03 85.6746 0) (effects (font (size 1.27 1.27)) (justify left top) (hide yes)))
  (pin "GND" bidirectional (at 252.73 82.55 0) (effects (font (size 1.27 1.27)) (justify right)))
  (pin "XTAl_1" bidirectional (at 240.03 81.28 180) (effects (font (size 1.27 1.27)) (justify left)))
  (pin "XTAl_2" bidirectional (at 240.03 83.82 180) (effects (font (size 1.27 1.27)) (justify left))))
 (sheet
  (at 106.68 16.51)
  (size 15.24 7.62)
  (fields_autoplaced yes)
  (stroke (width 0.1524) (type solid))
  (fill (color 255 0 0 0.1608))
  (property "Sheetname" "Power_RF" (at 106.68 15.7984 0) (effects (font (size 1.27 1.27)) (justify left bottom)))
  (property "Sheetfile" "Modules/Power_Handler.kicad_sch" (at 106.68 24.7146 0) (effects (font (size 1.27 1.27)) (justify left top) (hide yes)))
  (pin "V_{OUT}" output (at 121.92 19.05 0) (effects (font (size 1.27 1.27)) (justify right)))
  (pin "ENABLE" input (at 106.68 21.59 180) (effects (font (size 1.27 1.27)) (justify left)))
  (pin "V_{IN}" input (at 106.68 19.05 180) (effects (font (size 1.27 1.27)) (justify left)))
  (pin "GND" passive (at 121.92 21.59 0) (effects (font (size 1.27 1.27)) (justify right))))
 (sheet
  (at 185.42 72.39)
  (size 39.37 85.09)
  (fields_autoplaced yes)
  (stroke (width 0.1524) (type solid))
  (fill (color 24 24 143 0.2700))
  (property "Sheetname" "MCU" (at 185.42 71.6784 0) (effects (font (size 1.27 1.27)) (justify left bottom)))
  (property "Sheetfile" "Modules/MCU.kicad_sch" (at 185.42 158.0646 0) (effects (font (size 1.27 1.27)) (justify left top) (hide yes)))
  (pin "XTAL1/PB6" bidirectional (at 224.79 81.28 0) (effects (font (size 1.27 1.27)) (justify right)))
  (pin "PC0-A0" bidirectional (at 198.12 72.39 90) (effects (font (size 1.27 1.27)) (justify right)))
  (pin "{UART}" input (at 224.79 133.35 0) (effects (font (size 1.27 1.27)) (justify right)))
  (pin "XTAL2/PB7" bidirectional (at 224.79 83.82 0) (effects (font (size 1.27 1.27)) (justify right)))
  (pin "{I2C}" input (at 185.42 74.93 180) (effects (font (size 1.27 1.27)) (justify left)))
  (pin "PC1-A1" bidirectional (at 185.42 85.09 180) (effects (font (size 1.27 1.27)) (justify left)))
  (pin "PC2-A2" bidirectional (at 185.42 115.57 180) (effects (font (size 1.27 1.27)) (justify left)))
  (pin "PC3-A3" bidirectional (at 185.42 90.17 180) (effects (font (size 1.27 1.27)) (justify left)))
  (pin "PC4-A4-(I2C_SDA)" bidirectional (at 185.42 95.25 180) (effects (font (size 1.27 1.27)) (justify left)))
  (pin "PD0-D0-(UART_RX)" bidirectional (at 185.42 153.67 180) (effects (font (size 1.27 1.27)) (justify left)))
  (pin "PC5-A5-(I2C_SCL)" bidirectional (at 185.42 97.79 180) (effects (font (size 1.27 1.27)) (justify left)))
  (pin "PD1-D1-(UART_TX)" bidirectional (at 185.42 151.13 180) (effects (font (size 1.27 1.27)) (justify left)))
  (pin "~{RESET}/PC6" bidirectional (at 224.79 76.2 0) (effects (font (size 1.27 1.27)) (justify right)))
  (pin "PB0-D8" bidirectional (at 185.42 118.11 180) (effects (font (size 1.27 1.27)) (justify left)))
  (pin "PD5-D5~" bidirectional (at 185.42 120.65 180) (effects (font (size 1.27 1.27)) (justify left)))
  (pin "PD6-D6~" bidirectional (at 185.42 123.19 180) (effects (font (size 1.27 1.27)) (justify left)))
  (pin "PD2-D2-(INT0)" bidirectional (at 185.42 113.03 180) (effects (font (size 1.27 1.27)) (justify left)))
  (pin "PD7-D7" bidirectional (at 185.42 129.54 180) (effects (font (size 1.27 1.27)) (justify left)))
  (pin "PD4-D4" bidirectional (at 185.42 127 180) (effects (font (size 1.27 1.27)) (justify left)))
  (pin "PD3-D3-(INT1)~" bidirectional (at 224.79 100.33 0) (effects (font (size 1.27 1.27)) (justify right)))
  (pin "PB4-D12-(SPI_MOSI)" bidirectional (at 185.42 147.32 180) (effects (font (size 1.27 1.27)) (justify left)))
  (pin "PB5-D13-(SPI_SCK)" bidirectional (at 185.42 144.78 180) (effects (font (size 1.27 1.27)) (justify left)))
  (pin "PB3-D11-(SPI_MISO)~" bidirectional (at 185.42 142.24 180) (effects (font (size 1.27 1.27)) (justify left)))
  (pin "PB1-D9~" bidirectional (at 185.42 107.95 180) (effects (font (size 1.27 1.27)) (justify left)))
  (pin "PB2-D10~" bidirectional (at 224.79 153.67 0) (effects (font (size 1.27 1.27)) (justify right)))
  (pin "{SPI}" input (at 185.42 101.6 180) (effects (font (size 1.27 1.27)) (justify left)))
  (pin "VCC" input (at 204.47 72.39 90) (effects (font (size 1.27 1.27)) (justify right)))
  (pin "GND" passive (at 210.82 157.48 270) (effects (font (size 1.27 1.27)) (justify left))))
 (sheet
  (at 142.24 72.39)
  (size 21.59 7.62)
  (fields_autoplaced yes)
  (stroke (width 0.1524) (type solid))
  (fill (color 0 132 0 0.1600))
  (property "Sheetname" "RTC" (at 142.24 71.6784 0) (effects (font (size 1.27 1.27)) (justify left bottom)))
  (property "Sheetfile" "Modules/RTC.kicad_sch" (at 142.24 80.5946 0) (effects (font (size 1.27 1.27)) (justify left top) (hide yes)))
  (pin "GND" passive (at 142.24 77.47 180) (effects (font (size 1.27 1.27)) (justify left)))
  (pin "{I2C}" input (at 163.83 74.93 0) (effects (font (size 1.27 1.27)) (justify right)))
  (pin "+3.3V" input (at 142.24 74.93 180) (effects (font (size 1.27 1.27)) (justify left))))
 (sheet
  (at 106.68 72.39)
  (size 15.24 7.62)
  (fields_autoplaced yes)
  (stroke (width 0.1524) (type solid))
  (fill (color 255 0 0 0.1608))
  (property "Sheetname" "Power_Sensors" (at 106.68 71.6784 0) (effects (font (size 1.27 1.27)) (justify left bottom)))
  (property "Sheetfile" "Modules/Power_Handler.kicad_sch" (at 106.68 80.5946 0) (effects (font (size 1.27 1.27)) (justify left top) (hide yes)))
  (pin "V_{OUT}" output (at 121.92 74.93 0) (effects (font (size 1.27 1.27)) (justify right)))
  (pin "ENABLE" input (at 106.68 77.47 180) (effects (font (size 1.27 1.27)) (justify left)))
  (pin "V_{IN}" input (at 106.68 74.93 180) (effects (font (size 1.27 1.27)) (justify left)))
  (pin "GND" passive (at 121.92 77.47 0) (effects (font (size 1.27 1.27)) (justify right))))
 (sheet
  (at 240.03 96.52)
  (size 31.75 6.35)
  (fields_autoplaced yes)
  (stroke (width 0.1524) (type solid))
  (fill (color 24 24 143 0.2706))
  (property "Sheetname" "User_Buttons" (at 240.03 95.8084 0) (effects (font (size 1.27 1.27)) (justify left bottom)))
  (property "Sheetfile" "Modules/User_Buttons.kicad_sch" (at 240.03 103.4546 0) (effects (font (size 1.27 1.27)) (justify left top) (hide yes)))
  (pin "GND" input (at 271.78 101.6 0) (effects (font (size 1.27 1.27)) (justify right)))
  (pin "VCC" input (at 271.78 99.06 0) (effects (font (size 1.27 1.27)) (justify right)))
  (pin "SELF_TEST" bidirectional (at 240.03 100.33 180) (effects (font (size 1.27 1.27)) (justify left))))
 (sheet
  (at 142.24 83.82)
  (size 21.59 7.62)
  (fields_autoplaced yes)
  (stroke (width 0.1524) (type solid))
  (fill (color 0 132 0 0.1608))
  (property "Sheetname" "Temperature" (at 142.24 83.1084 0) (effects (font (size 1.27 1.27)) (justify left bottom)))
  (property "Sheetfile" "Modules/Temperature.kicad_sch" (at 142.24 92.0246 0) (effects (font (size 1.27 1.27)) (justify left top) (hide yes)))
  (pin "{I2C}" input (at 163.83 86.36 0) (effects (font (size 1.27 1.27)) (justify right)))
  (pin "+3.3V" input (at 142.24 86.36 180) (effects (font (size 1.27 1.27)) (justify left)))
  (pin "GND" passive (at 142.24 88.9 180) (effects (font (size 1.27 1.27)) (justify left))))
 (sheet
  (at 142.24 36.83)
  (size 24.13 10.16)
  (stroke (width 0.1524) (type solid))
  (fill (color 0 132 0 0.1608))
  (property "Sheetname" "GNSS" (at 152.4 36.068 0) (effects (font (size 1.27 1.27)) (justify left bottom)))
  (property "Sheetfile" "Modules/GNSS.kicad_sch" (at 142.24 55.1946 0) (effects (font (size 1.27 1.27)) (justify left top) (hide yes)))
  (pin "GND_GNSS" passive (at 142.24 44.45 180) (effects (font (size 1.27 1.27)) (justify left)))
  (pin "GNSS_RX" input (at 166.37 39.37 0) (effects (font (size 1.27 1.27)) (justify right)))
  (pin "GNSS_TX" output (at 166.37 44.45 0) (effects (font (size 1.27 1.27)) (justify right)))
  (pin "+3.3V" input (at 142.24 39.37 180) (effects (font (size 1.27 1.27)) (justify left))))
 (sheet
  (at 240.03 72.39)
  (size 31.75 6.35)
  (fields_autoplaced yes)
  (stroke (width 0.1524) (type solid))
  (fill (color 24 24 143 0.2706))
  (property "Sheetname" "Reset" (at 240.03 71.6784 0) (effects (font (size 1.27 1.27)) (justify left bottom)))
  (property "Sheetfile" "Modules/Reset.kicad_sch" (at 240.03 79.3246 0) (effects (font (size 1.27 1.27)) (justify left top) (hide yes)))
  (pin "GND" input (at 271.78 77.47 0) (effects (font (size 1.27 1.27)) (justify right)))
  (pin "RESET" bidirectional (at 240.03 76.2 180) (effects (font (size 1.27 1.27)) (justify left)))
  (pin "VCC" input (at 271.78 74.93 0) (effects (font (size 1.27 1.27)) (justify right))))
 (sheet
  (at 140.97 16.51)
  (size 29.21 13.97)
  (fields_autoplaced yes)
  (stroke (width 0.1524) (type solid))
  (fill (color 204 102 0 0.5000))
  (property "Sheetname" "NRF24" (at 140.97 15.7984 0) (effects (font (size 1.27 1.27)) (justify left bottom)))
  (property "Sheetfile" "Modules/NRF24.kicad_sch" (at 140.97 31.0646 0) (effects (font (size 1.27 1.27)) (justify left top) (hide yes)))
  (pin "+3.3V" input (at 140.97 19.05 180) (effects (font (size 1.27 1.27)) (justify left)))
  (pin "GND_RF" passive (at 140.97 29.21 180) (effects (font (size 1.27 1.27)) (justify left)))
  (pin "CE" input (at 170.18 19.05 0) (effects (font (size 1.27 1.27)) (justify right)))
  (pin "SCK" input (at 170.18 21.59 0) (effects (font (size 1.27 1.27)) (justify right)))
  (pin "MOSI" input (at 170.18 24.13 0) (effects (font (size 1.27 1.27)) (justify right)))
  (pin "MISO" output (at 170.18 26.67 0) (effects (font (size 1.27 1.27)) (justify right)))
  (pin "CSN" input (at 170.18 29.21 0) (effects (font (size 1.27 1.27)) (justify right))))
 (sheet
  (at 240.03 120.65)
  (size 26.67 22.86)
  (fields_autoplaced yes)
  (stroke (width 0.1524) (type solid))
  (fill (color 255 0 255 0.3700))
  (property "Sheetname" "Programming" (at 240.03 119.9384 0) (effects (font (size 1.27 1.27)) (justify left bottom)))
  (property "Sheetfile" "Modules/Programming.kicad_sch" (at 240.03 144.0946 0) (effects (font (size 1.27 1.27)) (justify left top) (hide yes)))
  (pin "GND" passive (at 255.27 143.51 270) (effects (font (size 1.27 1.27)) (justify left)))
  (pin "+5V" output (at 240.03 121.92 180) (effects (font (size 1.27 1.27)) (justify left)))
  (pin "+3.3V" output (at 240.03 124.46 180) (effects (font (size 1.27 1.27)) (justify left)))
  (pin "DTR" output (at 240.03 130.81 180) (effects (font (size 1.27 1.27)) (justify left)))
  (pin "{UART}" input (at 240.03 133.35 180) (effects (font (size 1.27 1.27)) (justify left))))
 (sheet_instances
  (path ""
   (page "1"))))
